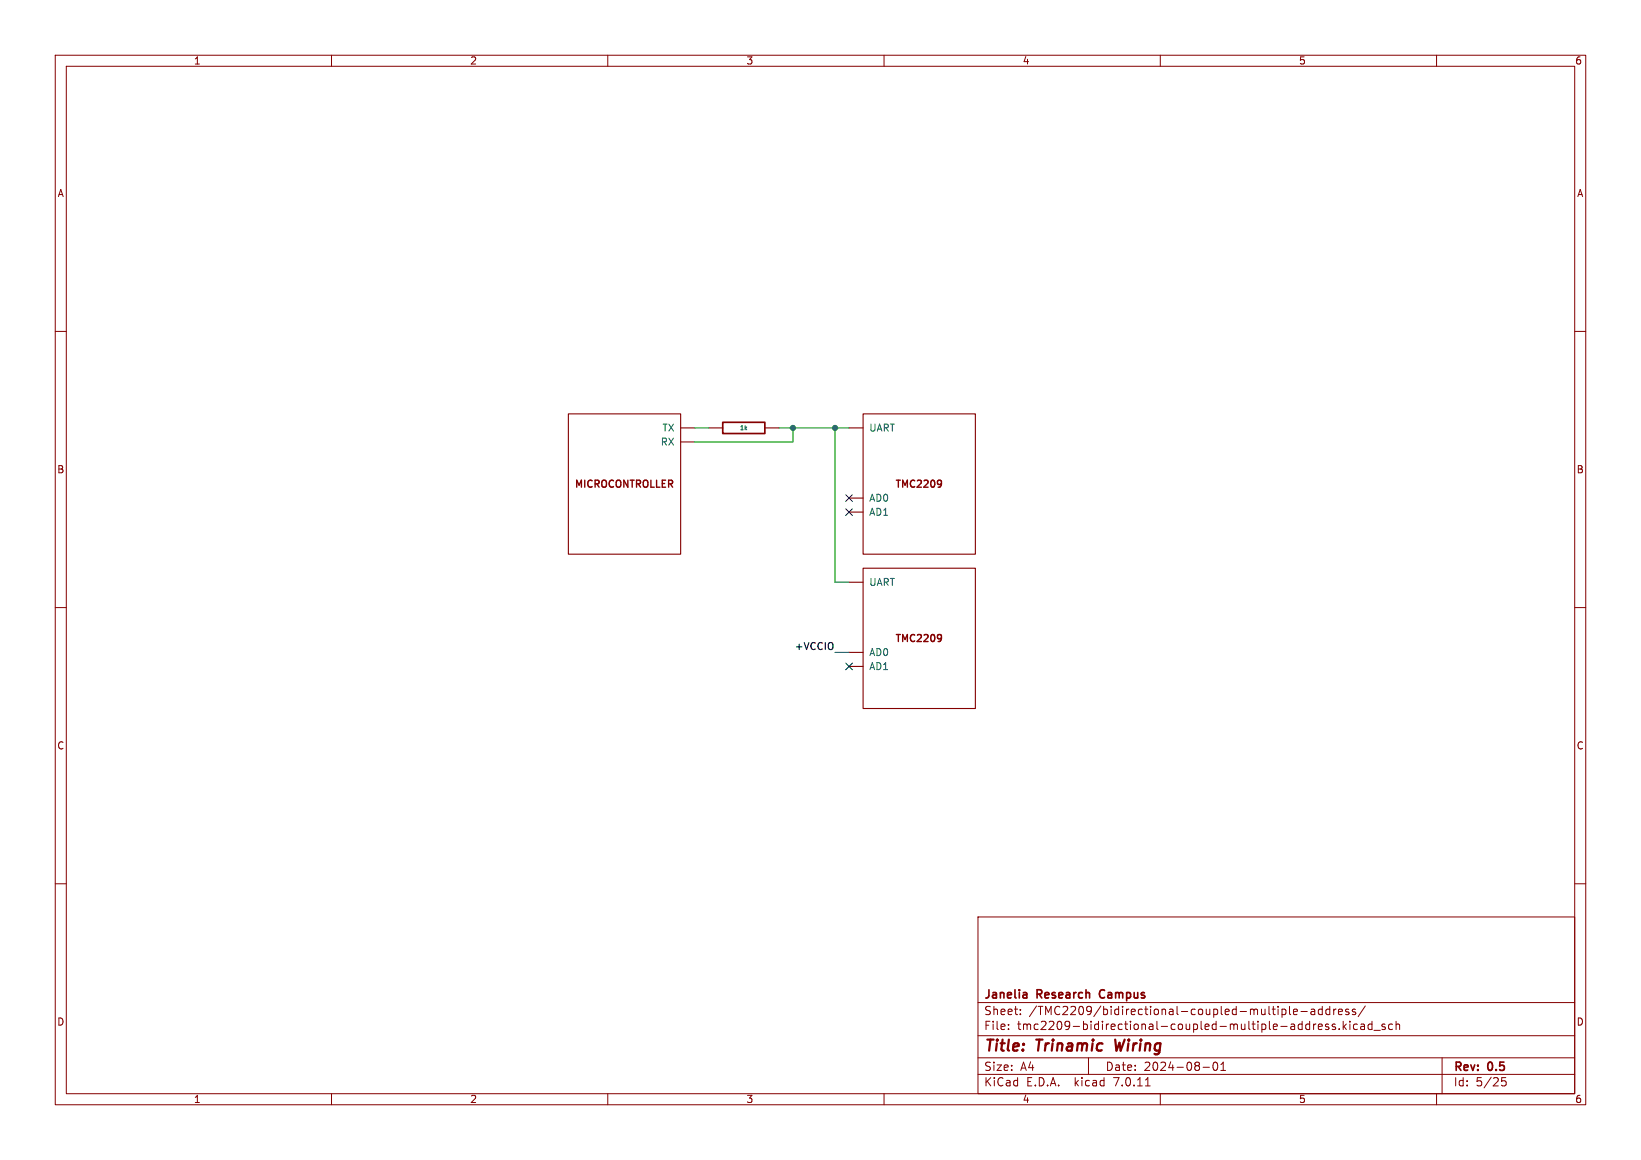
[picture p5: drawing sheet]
<svg xmlns="http://www.w3.org/2000/svg" width="297mm" height="210mm" viewBox="0 0 297 210" stroke-linecap="round" stroke-linejoin="round" font-family="sans-serif">
<g fill="none" stroke="#840000" stroke-width=".18">
<path d="M10 10h277v190h-277zM12 12h273v186h-273zM60 10v2M110 10v2M160 10v2M210 10v2M260 10v2M10 60h2M285 60h2M10 110h2M285 110h2M10 160h2"/>
<path d="M285 160h2M177 166h108v32h-108zM60 198v2M110 198v2M160 198v2M177 194.5h108M177 191.5h108M177 187.5h108M177 181.5h108M182.5 186.3v.1M182.5 185.5v.1M184.7 183.6v.1"/>
<path d="M184.7 182.8v.1M197 191.5v3M207.3 196.6h.9M210 198v2M217.7 193.2h1.2M219.7 192.4l.2-.1a.8 .8 0 0 1 .5 .7 .8 .8 0 0 1-.5 .8l-.2-.1-.2-.5zM221 193.8h.8M221 192.7l.4-.4v1.5M233.4 182.2v1.3l.2 .2M234.1 183.2l.7-.1-.1-.3-.4-.1-.2 .2 .1 .7h.5M235.5 183.1h1.1M237.3 182.8h.6l.1 .9"/>
<path d="M238 183.1h-.5a.29 .29 0 0 0-.3 .3 .29 .29 0 0 0 .3 .3l.5-.1M238.6 185.9l.7-.1-.1-.3-.4-.1-.2 .2 .1 .7h.5M239.3 182.8l-.4-.1-.3 .3v.4l.1 .2h.6M239.3 182.2v1.5M240.5 185.5l-.4-.1-.2 .2 .1 .2 .5 .2v.3h-.6M240.7 182.8l-.5-.1-.2 .3v.4l.1 .2h.6M240.7 182.2v1.5M241.4 182.7v1M241.7 185.5l-.4-.1-.2 .2 .1 .2 .5 .2v.3h-.6M241.8 182.7l-.3 .1-.1 .2M242.2 183.2l.8-.1-.1-.3-.4-.1-.3 .2 .1 .7h.6M242.4 186.3v.1"/>
<path d="M243.1 184.9v1.5M243.2 185.8l.5 .6M243.7 185.4l-.6 .6M244.1 182.8l-.4-.1-.2 .2 .1 .2 .5 .2v.3h-.6M244.3 184.9v.1M244.3 185.4v1M245.3 182.8l-.3-.1-.3 .2 .1 .2 .5 .2v.3h-.6M245.7 185.5l-.5-.1-.2 .3v.4l.1 .2h.6M246.3 185.5h.6l.1 .9M247 185.8h-.5a.29 .29 0 0 0-.3 .3 .29 .29 0 0 0 .3 .3l.5-.1M247.1 182.1l-1.3 2M248.3 185.5l-.4-.1-.3 .3v.4l.1 .2h.6"/>
<path d="M248.3 184.9v1.5M248.7 186.5h1.1M250.7 185.5l-.4-.1-.2 .2 .1 .2 .5 .2v.3h-.6M252 185.5l-.4-.1-.3 .3v.4l.2 .2h.5M252.7 185.5l.2-.1 .3 .1 .1 .9M252.7 184.9v1.5M260 198v2M261 191.5v6.5M272.5 195.1h-.7l-.1 .7 .3-.1h.5l.1 .3-.1 .5-.2 .1-.6-.1"/>
</g>
<path d="M201.8 188.2l.3 2 .5-1.4" fill="none" stroke="#840000" stroke-width=".4"/>
<path d="M130.8 76.5h7.6v2h-7.6zM185.6 179.7l.2 .2v.8M199.1 179.4l-.1 .4 .1 .7M185.8 180.6l-.1 .1M185.8 180l-.1 .1" fill="none" stroke="#840000" stroke-width=".3"/>
<g fill="none" stroke="#840000" stroke-width=".2">
<path d="M102.9 74.9h20.3v25.4h-20.3zM123.2 77.5h2.5M128.3 77.5h2.5M138.4 77.5h2.6M153.7 77.5h2.5M156.2 74.9h20.3v25.4h-20.3zM123.2 80h2.5M153.7 92.7h2.5M153.7 90.2h2.5M153.7 105.4h2.5M153.7 118.1h2.5M156.2 102.9h20.3v25.4h-20.3z"/>
<path d="M153.7 120.7h2.5"/>
</g>
<path d="M170.1 86.9l.3 .3a.94 .94 0 0 1-.3 .9M170.4 87.5l-.3 .2M170.1 114.9l.3 .2a.94 .94 0 0 1-.3 1M170.4 115.4l-.3 .3" fill="none" stroke="#840000" stroke-width=".25"/>
<path d="M125.7 77.5h2.6M141 77.5h12.7M143.5 77.5v2.5h-17.8M151.1 77.5v27.9h2.6M151.1 118.1h2.6" fill="none" stroke="#009600" stroke-width=".2"/>
<path d="M153.1 89.6l1.2 1.2M153.1 92.1l1.2 1.2M154.3 89.6l-1.2 1.2M154.3 92.1l-1.2 1.2M153.1 120l1.2 1.3M154.3 120l-1.2 1.3" fill="none" stroke="#000084" stroke-width=".18"/>
<g fill="#009600" stroke="#009600" stroke-width=".18">
<circle cx="151.1" cy="77.5" r=".46"/>
<circle cx="143.5" cy="77.5" r=".46"/>
</g>
<g font-size="2.8" fill="#840000">
<text x="178" y="190.9">Title:</text>
<text x="187.7" y="190.9">Trinamic</text>
<text x="202.6" y="190.9">Wiring</text>
</g>
<g font-size="2.1" fill="#840000">
<text x="178" y="184">Sheet:</text>
<text x="178" y="181.2">Janelia</text>
<text x="186.2" y="184">/TMC2209/bidirectional-coupled-multiple-address/</text>
<text x="187.7" y="181.2">Research</text>
<text x="199.7" y="181.2">Campus</text>
<text x="178" y="186.7">File:</text>
<text x="184.1" y="186.7">tmc2209-bidirectional-coupled-multiple-address.kicad_sch</text>
<text x="178" y="196.9">KiCad</text>
<text x="178" y="194.1">Size:</text>
<text x="184.7" y="194.1">A4</text>
<text x="185.7" y="196.9">E.D.A.</text>
<text x="194.6" y="196.9">kicad</text>
<text x="200" y="194.1">Date:</text>
<text x="201.8" y="196.9">7.0.11</text>
<text x="207" y="194.1">2024-08-01</text>
<text x="263" y="194.3">Rev:</text>
<text x="263" y="196.9">Id:</text>
<text x="267.1" y="196.9">5/25</text>
<text x="269.4" y="194.3">0.5</text>
</g>
<g font-size="1.8" fill="#840000">
<text x="35" y="11.9">1</text>
<text x="85" y="11.9">2</text>
<text x="135" y="11.9">3</text>
<text x="185" y="11.9">4</text>
<text x="235" y="11.9">5</text>
<text x="285" y="11.9">6</text>
<text x="10.3" y="35.9">A</text>
<text x="285.3" y="35.9">A</text>
<text x="10.3" y="85.9">B</text>
<text x="103.8" y="88.6">MICROCONTROLLER</text>
<text x="161.9" y="88.6">TMC2209</text>
<text x="285.3" y="85.9">B</text>
<text x="161.9" y="116.6">TMC2209</text>
<text x="10.3" y="135.9">C</text>
<text x="285.3" y="135.9">C</text>
<text x="10.3" y="185.9">D</text>
<text x="285.3" y="185.9">D</text>
<text x="35" y="199.9">1</text>
<text x="85" y="199.9">2</text>
<text x="135" y="199.9">3</text>
<text x="185" y="199.9">4</text>
<text x="235" y="199.9">5</text>
<text x="285" y="199.9">6</text>
</g>
<g font-size="1.8" fill="#006464">
<text x="119.5" y="80.9">RX</text>
<text x="119.8" y="78.3">TX</text>
<text x="157.2" y="78.3">UART</text>
<text x="157.2" y="93.6">AD1</text>
<text x="157.2" y="91">AD0</text>
<text x="157.2" y="106.3">UART</text>
<text x="157.2" y="119">AD0</text>
<text x="157.2" y="121.5">AD1</text>
</g>
<text font-size="1.8" fill="#0f0f0f" x="143.6" y="117.8">+VCCIO</text>
<text font-size="1.1" fill="#006464" x="133.7" y="78.1">1k</text>
</svg>
